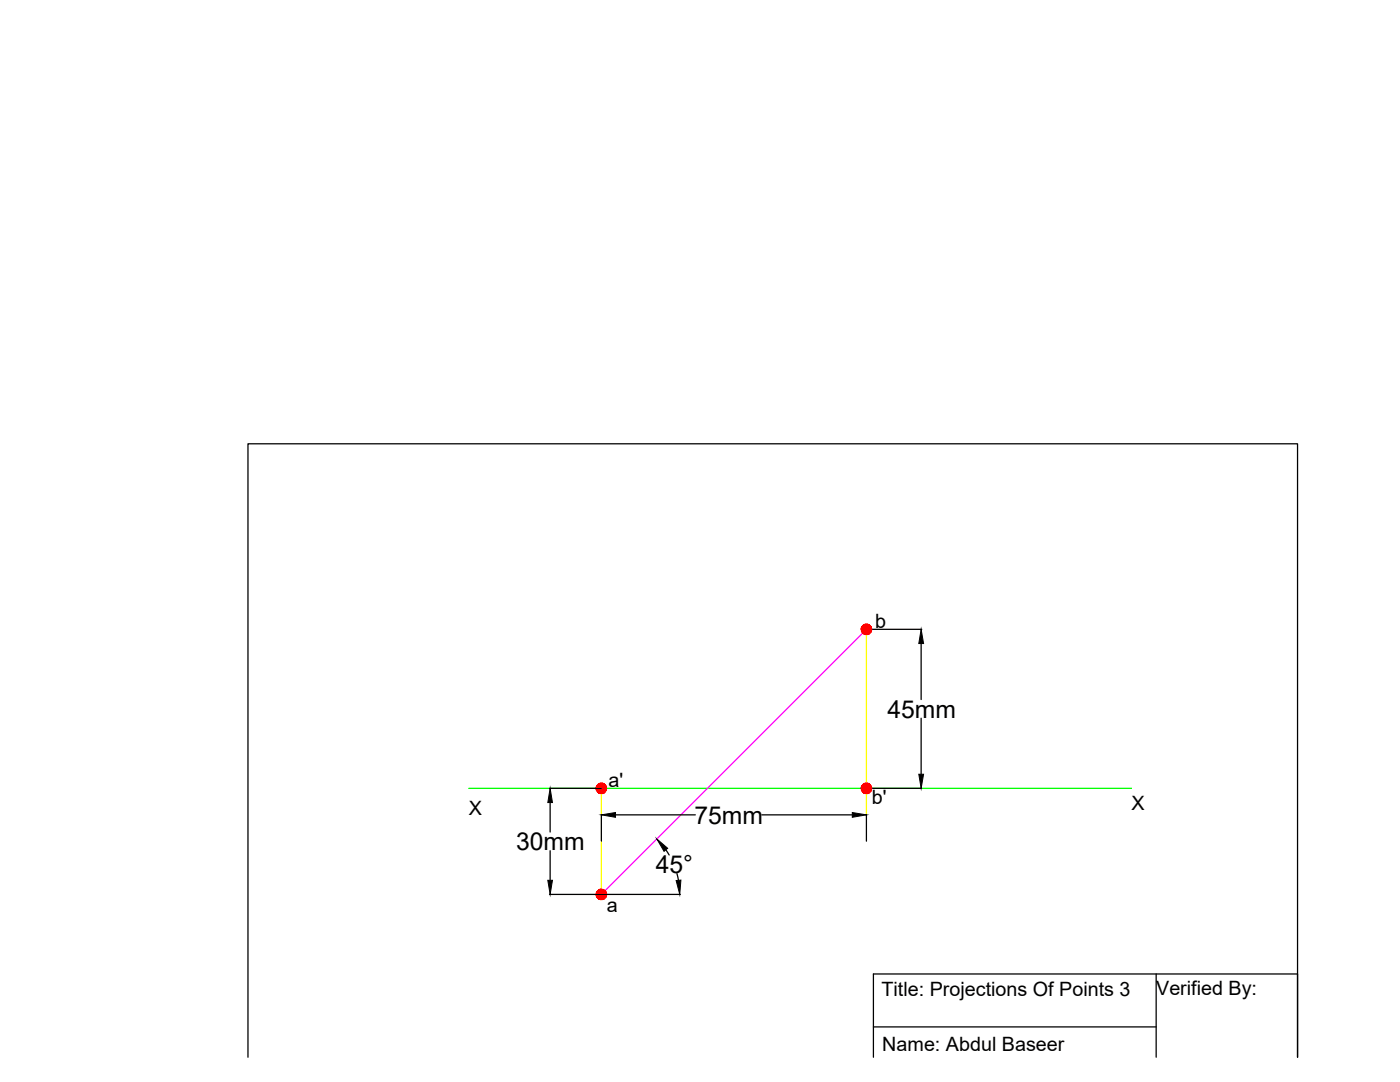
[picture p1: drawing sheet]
<svg xmlns="http://www.w3.org/2000/svg" width="279mm" height="216mm" viewBox="0 0 279 216" stroke-linecap="round" stroke-linejoin="round" font-family="sans-serif">
<!-- layer: 0 -->
<g fill="none" stroke="#000" stroke-width=".25">
<path d="M173 125.6h11M183.8 128.4v11.2M109.7 157.3h10.3M173 157.3h11M183.8 143.3v11.2M109.7 178.5h26.1M109.8 160.1v5.9M109.8 169.7v6M120 162.5v5.3M122.8 162.6h16M132.9 169.6l.6 1M135.1 174.3l.3 1.3"/>
<path d="M152 162.6h18.1M172.9 162.5v5.3M230.7 194.3v16.7M49.5 211v-122.4h209.5v122.4v-16.7h-84.7v16.7M174.3 204.9h56.4"/>
</g>
<!-- layer: RefLin -->
<path d="M93.6 157.3h132.2" fill="none" stroke="#0f0" stroke-width=".25"/>
<!-- layer: ProjLin -->
<path d="M172.9 125v37.5M120 157.3v21.2" fill="none" stroke="#ff0" stroke-width=".25"/>
<!-- layer: Angle -->
<path d="M172.9 125.6l-52.9 52.9" fill="none" stroke="#f0f" stroke-width=".25"/>
<!-- layer: Point -->
<g fill="#f00" stroke="#f00" stroke-width=".2">
<path d="M120 178.5h1.1l-.1-.3zM120 178.5l.9-.6 .1 .3zM120 178.5l.9-.6-.1-.2z"/>
<path d="M120.5 177.6l-.5 .9 .8-.8zM120.3 177.5l.2 .1-.5 .9zM120 177.4v1.1l.3-1z"/>
<path d="M119.7 177.5l.3 1v-1.1zM119.5 177.6l.2-.1 .3 1zM119.3 177.7l.7 .8-.5-.9z"/>
<path d="M119.3 177.7l-.2 .2 .9 .6zM119.1 177.9l.9 .6-1-.3zM119 178.2v.3h1z"/>
<path d="M119 178.5v.2l1-.2zM119 178.7l1-.2-.9 .5zM119.1 179l.2 .2 .7-.7z"/>
<path d="M119.3 179.2l.2 .2 .5-.9zM120 178.5l-.3 1-.2-.1zM120 178.5l-.3 1h.3z"/>
<path d="M120 178.5v1h.3zM120 178.5l.5 .9-.2 .1zM120 178.5l.5 .9 .3-.2z"/>
<path d="M120 178.5l.8 .7 .1-.2zM120 178.5l1 .2-.1 .3zM120 178.5l1 .2 .1-.2z"/>
<path d="M120 157.3h1.1l-.1-.3zM120 157.3l.9-.5 .1 .2zM120 157.3l.9-.5-.1-.2z"/>
<path d="M120.5 156.4l-.5 .9 .8-.7zM120.3 156.3l.2 .1-.5 .9zM120 156.3v1l.3-1z"/>
<path d="M119.7 156.3l.3 1v-1zM119.5 156.4l.2-.1 .3 1zM119.3 156.6l.7 .7-.5-.9z"/>
<path d="M119.3 156.6l-.2 .2 .9 .5zM119.1 156.8l.9 .5-1-.3zM119 157v.3h1z"/>
<path d="M119 157.3v.3l1-.3zM119 157.6l1-.3-.9 .5zM119.1 157.8l.2 .3 .7-.8z"/>
<path d="M120 157.3l-.7 .8 .2 .1zM120 157.3l-.3 1-.2-.1zM120 157.3l-.3 1 .3 .1z"/>
<path d="M120 157.3v1.1l.3-.1zM120 157.3l.5 .9-.2 .1zM120 157.3l.5 .9 .3-.1z"/>
<path d="M120 157.3l.8 .8 .1-.3zM120 157.3l1 .3-.1 .2zM120 157.3l1 .3 .1-.3z"/>
<path d="M172.9 125.6h1.1l-.1-.3zM172.9 125.6l.9-.6 .1 .3zM173.7 124.8l-.8 .8 .9-.6z"/>
<path d="M173.4 124.7l-.5 .9 .8-.8zM173.2 124.6l.2 .1-.5 .9zM172.9 124.5v1.1l.3-1z"/>
<path d="M172.6 124.6l.3 1v-1.1zM172.4 124.7l.2-.1 .3 1zM172.2 124.8l.7 .8-.5-.9z"/>
<path d="M172.2 124.8l-.2 .2 .9 .6zM172 125l.9 .6-1-.3zM171.9 125.3v.3h1z"/>
<path d="M171.9 125.6v.2l1-.2zM171.9 125.8l1-.2-.9 .5zM172 126.1l.2 .2 .7-.7z"/>
<path d="M172.9 125.6l-.7 .7 .2 .2zM172.9 125.6l-.3 1-.2-.1zM172.9 125.6l-.3 1h.3z"/>
<path d="M172.9 125.6v1h.3zM172.9 125.6l.5 .9-.2 .1zM172.9 125.6l.5 .9 .3-.2z"/>
<path d="M172.9 125.6l.8 .7 .1-.2zM172.9 125.6l1 .2-.1 .3zM172.9 125.6l1 .2 .1-.2z"/>
<path d="M172.9 157.3h1.1l-.1-.3zM172.9 157.3l.9-.5 .1 .2zM173.7 156.6l-.8 .7 .9-.5z"/>
<path d="M173.4 156.4l-.5 .9 .8-.7zM173.2 156.3l.2 .1-.5 .9zM172.9 156.3v1l.3-1z"/>
<path d="M172.6 156.3l.3 1v-1zM172.4 156.4l.2-.1 .3 1zM172.2 156.6l.7 .7-.5-.9z"/>
<path d="M172.2 156.6l-.2 .2 .9 .5zM172 156.8l.9 .5-1-.3zM171.9 157v.3h1z"/>
<path d="M171.9 157.3v.3l1-.3zM171.9 157.6l1-.3-.9 .5zM172 157.8l.2 .3 .7-.8z"/>
<path d="M172.9 157.3l-.7 .8 .2 .1zM172.9 157.3l-.3 1-.2-.1zM172.9 157.3l-.3 1 .3 .1z"/>
<path d="M172.9 157.3v1.1l.3-.1zM172.9 157.3l.5 .9-.2 .1zM172.9 157.3l.5 .9 .3-.1z"/>
<path d="M172.9 157.3l.8 .8 .1-.3zM172.9 157.3l1 .3-.1 .2zM172.9 157.3l1 .3 .1-.3z"/>
</g>
<!-- layer: 0 -->
<path d="M183.8 125.6l.5 2.8h-.9zM183.4 154.5h.9l-.5 2.8zM109.3 175.7h1l-.5 2.8zM109.8 157.3l.5 2.8h-1zM120 162.6l2.8-.5v1zM131.1 167.4l2.1 1.9-.7 .6zM134.9 175.7l1-.1-.2 2.9zM170.1 162.1l2.8 .5-2.8 .5z" fill="#000" stroke="#000" stroke-width=".2"/>
<g font-size="4.9">
<text x="177.1" y="143.2">45mm</text>
<text x="138.6" y="164.3">75mm</text>
<text x="103" y="169.6">30mm</text>
<text x="130.9" y="174.2">45°</text>
</g>
<g font-size="3.9">
<text x="174.7" y="125.2">b</text>
<text x="121.4" y="157">a'</text>
<text x="174" y="160.5">b'</text>
<text x="225.8" y="161.5">X</text>
<text x="93.6" y="162.6">X</text>
<text x="121.1" y="182">a</text>
<text x="175.9" y="198.8">Title: Projections Of Points 3</text>
<text x="230.7" y="198.5">Verified By:</text>
<text x="176.1" y="209.8">Name: Abdul Baseer</text>
</g>
</svg>
